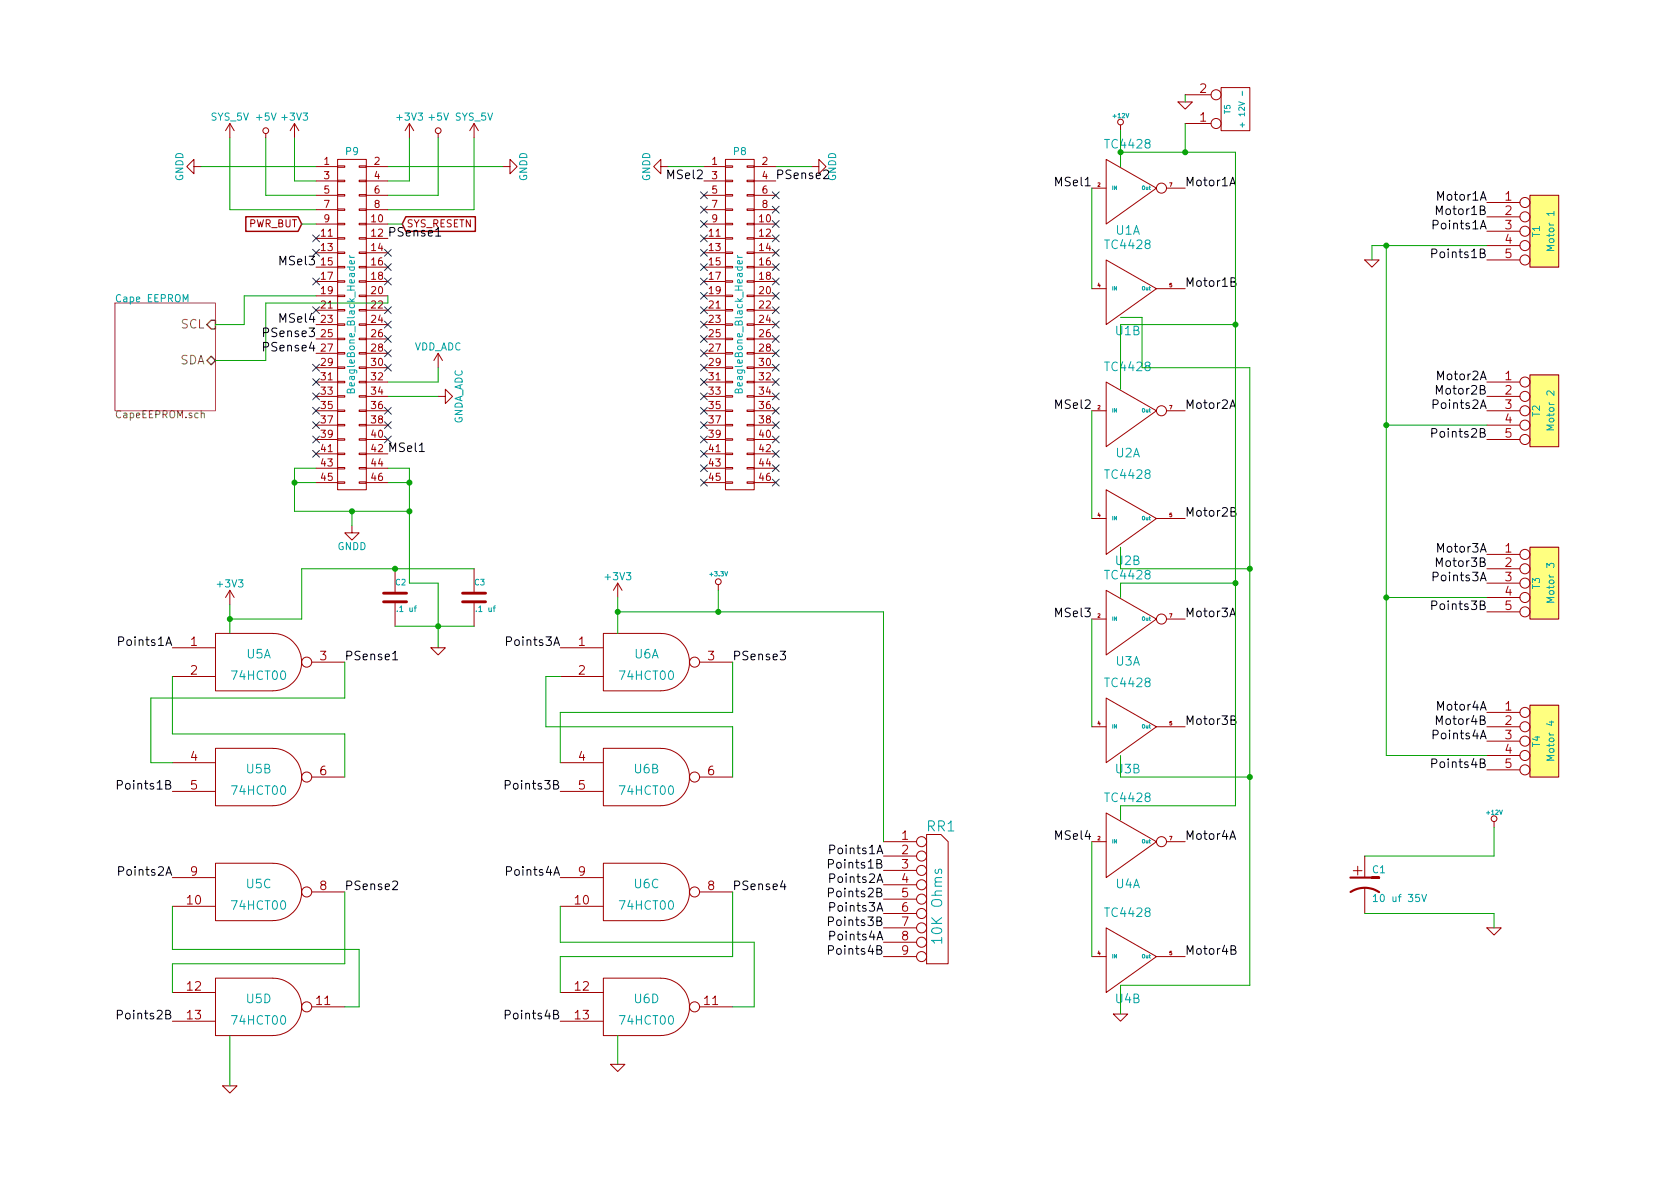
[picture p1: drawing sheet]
EESchema Schematic File Version 2
LIBS:valves
LIBS:power
LIBS:device
LIBS:transistors
LIBS:conn
LIBS:linear
LIBS:regul
LIBS:74xx
LIBS:cmos4000
LIBS:adc-dac
LIBS:memory
LIBS:xilinx
LIBS:microcontrollers
LIBS:dsp
LIBS:microchip
LIBS:analog_switches
LIBS:motorola
LIBS:texas
LIBS:intel
LIBS:audio
LIBS:interface
LIBS:digital-audio
LIBS:philips
LIBS:display
LIBS:cypress
LIBS:siliconi
LIBS:opto
LIBS:atmel
LIBS:contrib
LIBS:tc442x
LIBS:mcp25xxx
LIBS:74lv125AN
LIBS:cat24c256w
LIBS:QuadSMCSenseCape-cache
EELAYER 27 0
EELAYER END
$Descr A4 11693 8268
encoding utf-8
Sheet 1 2
Title ""
Date "12 mar 2019"
Rev ""
Comp ""
Comment1 ""
Comment2 ""
Comment3 ""
Comment4 ""
$EndDescr
$Comp
L GNDD #PWR01
U 1 1
P 2450 3650
F 0 "#PWR01" H 2450 3400 50  0001 C CNN
F 1 "GNDD" H 2450 3500 50  0000 C CNN
F 2 "" H 2450 3650 60  0000 C CNN
F 3 "" H 2450 3650 60  0000 C CNN
	1    2450 3650
	1    0    0    -1  
$EndComp
Wire Wire Line
	2700 3250 2850 3250
Wire Wire Line
	2850 3250 2850 4050
Wire Wire Line
	2050 3550 2850 3550
Wire Wire Line
	2050 3250 2050 3550
Wire Wire Line
	2050 3250 2200 3250
Wire Wire Line
	2200 3350 2050 3350
Connection ~ 2050 3350
Wire Wire Line
	2700 3350 2850 3350
Connection ~ 2850 3350
Wire Wire Line
	2450 3650 2450 3550
Connection ~ 2450 3550
$Comp
L GNDD #PWR02
U 1 1
P 3500 1150
F 0 "#PWR02" H 3500 900 50  0001 C CNN
F 1 "GNDD" H 3500 1000 50  0000 C CNN
F 2 "" H 3500 1150 60  0000 C CNN
F 3 "" H 3500 1150 60  0000 C CNN
	1    3500 1150
	0    -1   -1   0   
$EndComp
$Comp
L GNDD #PWR03
U 1 1
P 1400 1150
F 0 "#PWR03" H 1400 900 50  0001 C CNN
F 1 "GNDD" H 1400 1000 50  0000 C CNN
F 2 "" H 1400 1150 60  0000 C CNN
F 3 "" H 1400 1150 60  0000 C CNN
	1    1400 1150
	0    1    1    0   
$EndComp
$Comp
L GNDD #PWR04
U 1 1
P 4650 1150
F 0 "#PWR04" H 4650 900 50  0001 C CNN
F 1 "GNDD" H 4650 1000 50  0000 C CNN
F 2 "" H 4650 1150 60  0000 C CNN
F 3 "" H 4650 1150 60  0000 C CNN
	1    4650 1150
	0    1    1    0   
$EndComp
$Comp
L GNDD #PWR05
U 1 1
P 5650 1150
F 0 "#PWR05" H 5650 900 50  0001 C CNN
F 1 "GNDD" H 5650 1000 50  0000 C CNN
F 2 "" H 5650 1150 60  0000 C CNN
F 3 "" H 5650 1150 60  0000 C CNN
	1    5650 1150
	0    -1   -1   0   
$EndComp
$Comp
L +3V3 #PWR06
U 1 1
P 2850 950
F 0 "#PWR06" H 2850 800 50  0001 C CNN
F 1 "+3V3" H 2850 1090 50  0000 C CNN
F 2 "" H 2850 950 60  0000 C CNN
F 3 "" H 2850 950 60  0000 C CNN
	1    2850 950 
	1    0    0    -1  
$EndComp
$Comp
L +5V #PWR07
U 1 1
P 3050 950
F 0 "#PWR07" H 3050 800 50  0001 C CNN
F 1 "+5V" H 3050 1090 50  0000 C CNN
F 2 "" H 3050 950 60  0000 C CNN
F 3 "" H 3050 950 60  0000 C CNN
	1    3050 950 
	1    0    0    -1  
$EndComp
Wire Wire Line
	2700 1250 2850 1250
Wire Wire Line
	2850 1250 2850 950 
Wire Wire Line
	2700 1350 3050 1350
Wire Wire Line
	3050 1350 3050 950 
Wire Wire Line
	3300 950  3300 1450
Wire Wire Line
	3300 1450 2700 1450
$Comp
L +3V3 #PWR08
U 1 1
P 2050 950
F 0 "#PWR08" H 2050 800 50  0001 C CNN
F 1 "+3V3" H 2050 1090 50  0000 C CNN
F 2 "" H 2050 950 60  0000 C CNN
F 3 "" H 2050 950 60  0000 C CNN
	1    2050 950 
	1    0    0    -1  
$EndComp
$Comp
L +5V #PWR09
U 1 1
P 1850 950
F 0 "#PWR09" H 1850 800 50  0001 C CNN
F 1 "+5V" H 1850 1090 50  0000 C CNN
F 2 "" H 1850 950 60  0000 C CNN
F 3 "" H 1850 950 60  0000 C CNN
	1    1850 950 
	1    0    0    -1  
$EndComp
Wire Wire Line
	2200 1250 2050 1250
Wire Wire Line
	2050 1250 2050 950 
Wire Wire Line
	2200 1350 1850 1350
Wire Wire Line
	1850 1350 1850 950 
Wire Wire Line
	2200 1450 1600 1450
Wire Wire Line
	1600 1450 1600 950 
Wire Wire Line
	2700 1150 3500 1150
Wire Wire Line
	2200 1150 1400 1150
Wire Wire Line
	4650 1150 4900 1150
Wire Wire Line
	5400 1150 5650 1150
$Comp
L SYS_5V #PWR010
U 1 1
P 3300 950
F 0 "#PWR010" H 3300 800 50  0001 C CNN
F 1 "SYS_5V" H 3300 1090 50  0000 C CNN
F 2 "" H 3300 950 60  0000 C CNN
F 3 "" H 3300 950 60  0000 C CNN
	1    3300 950 
	1    0    0    -1  
$EndComp
$Comp
L SYS_5V #PWR011
U 1 1
P 1600 950
F 0 "#PWR011" H 1600 800 50  0001 C CNN
F 1 "SYS_5V" H 1600 1090 50  0000 C CNN
F 2 "" H 1600 950 60  0000 C CNN
F 3 "" H 1600 950 60  0000 C CNN
	1    1600 950 
	1    0    0    -1  
$EndComp
$Comp
L VDD_ADC #PWR012
U 1 1
P 3050 2550
F 0 "#PWR012" H 3050 2400 50  0001 C CNN
F 1 "VDD_ADC" H 3050 2690 50  0000 C CNN
F 2 "" H 3050 2550 60  0000 C CNN
F 3 "" H 3050 2550 60  0000 C CNN
	1    3050 2550
	1    0    0    -1  
$EndComp
Wire Wire Line
	2700 2650 3050 2650
Wire Wire Line
	3050 2650 3050 2550
$Comp
L GNDA_ADC #PWR013
U 1 1
P 3050 2750
F 0 "#PWR013" H 3050 2500 50  0001 C CNN
F 1 "GNDA_ADC" H 3050 2600 50  0000 C CNN
F 2 "" H 3050 2750 60  0000 C CNN
F 3 "" H 3050 2750 60  0000 C CNN
	1    3050 2750
	0    -1   -1   0   
$EndComp
Wire Wire Line
	2700 2750 3050 2750
Text GLabel 2800 1550 2    50   Input ~ 0
SYS_RESETN
Wire Wire Line
	2700 1550 2800 1550
Text GLabel 2100 1550 0    50   Input ~ 0
PWR_BUT
Wire Wire Line
	2200 1550 2100 1550
$Comp
L BeagleBone_Black_Header P9
U 1 1
P 2450 2250
F 0 "P9" H 2450 3450 50  0000 C CNN
F 1 "BeagleBone_Black_Header" V 2450 2250 50  0000 C CNN
F 2 "Socket_BeagleBone_Black:Socket_BeagleBone_Black" H 2450 1400 60  0001 C CNN
F 3 "" H 2450 1400 60  0000 C CNN
F 4 "200-ESQ12314GD " H 2450 2250 60  0001 C CNN "Mouser Part Number"
	1    2450 2250
	1    0    0    -1  
$EndComp
$Comp
L BeagleBone_Black_Header P8
U 1 1
P 5150 2250
F 0 "P8" H 5150 3450 50  0000 C CNN
F 1 "BeagleBone_Black_Header" V 5150 2250 50  0000 C CNN
F 2 "Socket_BeagleBone_Black:Socket_BeagleBone_Black" H 5150 1400 60  0001 C CNN
F 3 "" H 5150 1400 60  0000 C CNN
F 4 "200-ESQ12314GD " H 5150 2250 60  0001 C CNN "Mouser Part Number"
	1    5150 2250
	1    0    0    -1  
$EndComp
$Comp
L TC4428 U1
U 1 1
P 7850 1300
F 0 "U1" H 7850 1000 60  0000 C CNN
F 1 "TC4428" H 7850 1600 60  0000 C CNN
F 2 "~" H 7850 1300 60  0000 C CNN
F 3 "~" H 7850 1300 60  0000 C CNN
F 4 "579-TC4428VPA" H 7850 1300 60  0001 C CNN "Mouser Part Number"
	1    7850 1300
	1    0    0    -1  
$EndComp
$Comp
L TC4428 U1
U 2 1
P 7850 2000
F 0 "U1" H 7850 1700 60  0000 C CNN
F 1 "TC4428" H 7850 2300 60  0000 C CNN
F 2 "~" H 7850 2000 60  0000 C CNN
F 3 "~" H 7850 2000 60  0000 C CNN
	2    7850 2000
	1    0    0    -1  
$EndComp
$Comp
L TC4428 U2
U 1 1
P 7850 2850
F 0 "U2" H 7850 2550 60  0000 C CNN
F 1 "TC4428" H 7850 3150 60  0000 C CNN
F 2 "~" H 7850 2850 60  0000 C CNN
F 3 "~" H 7850 2850 60  0000 C CNN
F 4 "579-TC4428VPA" H 7850 2850 60  0001 C CNN "Mouser Part Number"
	1    7850 2850
	1    0    0    -1  
$EndComp
$Comp
L TC4428 U2
U 2 1
P 7850 3600
F 0 "U2" H 7850 3300 60  0000 C CNN
F 1 "TC4428" H 7850 3900 60  0000 C CNN
F 2 "~" H 7850 3600 60  0000 C CNN
F 3 "~" H 7850 3600 60  0000 C CNN
F 4 "579-TC4428VPA" H 7850 3600 60  0001 C CNN "Mouser Part Number"
	2    7850 3600
	1    0    0    -1  
$EndComp
$Comp
L TC4428 U3
U 1 1
P 7850 4300
F 0 "U3" H 7850 4000 60  0000 C CNN
F 1 "TC4428" H 7850 4600 60  0000 C CNN
F 2 "~" H 7850 4300 60  0000 C CNN
F 3 "~" H 7850 4300 60  0000 C CNN
F 4 "579-TC4428VPA" H 7850 4300 60  0001 C CNN "Mouser Part Number"
	1    7850 4300
	1    0    0    -1  
$EndComp
$Comp
L TC4428 U3
U 2 1
P 7850 5050
F 0 "U3" H 7850 4750 60  0000 C CNN
F 1 "TC4428" H 7850 5350 60  0000 C CNN
F 2 "~" H 7850 5050 60  0000 C CNN
F 3 "~" H 7850 5050 60  0000 C CNN
	2    7850 5050
	1    0    0    -1  
$EndComp
$Comp
L TC4428 U4
U 1 1
P 7850 5850
F 0 "U4" H 7850 5550 60  0000 C CNN
F 1 "TC4428" H 7850 6150 60  0000 C CNN
F 2 "~" H 7850 5850 60  0000 C CNN
F 3 "~" H 7850 5850 60  0000 C CNN
F 4 "579-TC4428VPA" H 7850 5850 60  0001 C CNN "Mouser Part Number"
	1    7850 5850
	1    0    0    -1  
$EndComp
$Comp
L TC4428 U4
U 2 1
P 7850 6650
F 0 "U4" H 7850 6350 60  0000 C CNN
F 1 "TC4428" H 7850 6950 60  0000 C CNN
F 2 "~" H 7850 6650 60  0000 C CNN
F 3 "~" H 7850 6650 60  0000 C CNN
	2    7850 6650
	1    0    0    -1  
$EndComp
Wire Wire Line
	7600 1300 7600 2000
Wire Wire Line
	7600 2850 7600 3600
Wire Wire Line
	7600 4300 7600 5050
Wire Wire Line
	7600 5850 7600 6650
Text Label 7600 1300 2    60   ~ 0
MSel1
Text Label 7600 2850 2    60   ~ 0
MSel2
Text Label 7600 4300 2    60   ~ 0
MSel3
Text Label 7600 5850 2    60   ~ 0
MSel4
Text Label 8250 1300 0    60   ~ 0
Motor1A
Text Label 8250 2000 0    60   ~ 0
Motor1B
Text Label 8250 2850 0    60   ~ 0
Motor2A
Text Label 8250 3600 0    60   ~ 0
Motor2B
Text Label 8250 4300 0    60   ~ 0
Motor3A
Text Label 8250 5050 0    60   ~ 0
Motor3B
Text Label 8250 5850 0    60   ~ 0
Motor4A
Text Label 8250 6650 0    60   ~ 0
Motor4B
$Comp
L +12V #PWR014
U 1 1
P 7800 900
F 0 "#PWR014" H 7800 850 20  0001 C CNN
F 1 "+12V" H 7800 1000 30  0000 C CNN
F 2 "" H 7800 900 60  0000 C CNN
F 3 "" H 7800 900 60  0000 C CNN
	1    7800 900 
	1    0    0    -1  
$EndComp
Wire Wire Line
	7800 900  7800 1150
Wire Wire Line
	7800 1050 8600 1050
Wire Wire Line
	8600 1050 8600 5600
Wire Wire Line
	8600 2250 7800 2250
Wire Wire Line
	7800 2250 7800 2700
Connection ~ 7800 1050
Wire Wire Line
	8600 4050 7800 4050
Wire Wire Line
	7800 4050 7800 4150
Connection ~ 8600 2250
Wire Wire Line
	8600 5600 7800 5600
Wire Wire Line
	7800 5600 7800 5700
Connection ~ 8600 4050
$Comp
L GND #PWR015
U 1 1
P 7800 7050
F 0 "#PWR015" H 7800 7050 30  0001 C CNN
F 1 "GND" H 7800 6980 30  0001 C CNN
F 2 "" H 7800 7050 60  0000 C CNN
F 3 "" H 7800 7050 60  0000 C CNN
	1    7800 7050
	1    0    0    -1  
$EndComp
Wire Wire Line
	7800 7050 7800 6850
Wire Wire Line
	7800 6850 8700 6850
Wire Wire Line
	8700 6850 8700 2550
Wire Wire Line
	8700 5400 7800 5400
Wire Wire Line
	7800 5400 7800 5250
Wire Wire Line
	8700 3950 7800 3950
Wire Wire Line
	7800 3950 7800 3800
Connection ~ 8700 5400
Wire Wire Line
	8700 2550 7950 2550
Wire Wire Line
	7950 2550 7950 2200
Wire Wire Line
	7950 2200 7800 2200
Connection ~ 8700 3950
$Comp
L CONN_5 T1
U 1 1
P 10750 1600
F 0 "T1" V 10700 1600 50  0000 C CNN
F 1 "Motor 1" V 10800 1600 50  0000 C CNN
F 2 "" H 10750 1600 60  0000 C CNN
F 3 "" H 10750 1600 60  0000 C CNN
F 4 "651-1725685" H 10750 1600 60  0001 C CNN "Mouser Part Number"
	1    10750 1600
	1    0    0    -1  
$EndComp
$Comp
L CONN_5 T2
U 1 1
P 10750 2850
F 0 "T2" V 10700 2850 50  0000 C CNN
F 1 "Motor 2" V 10800 2850 50  0000 C CNN
F 2 "" H 10750 2850 60  0000 C CNN
F 3 "" H 10750 2850 60  0000 C CNN
F 4 "651-1725685" H 10750 2850 60  0001 C CNN "Mouser Part Number"
	1    10750 2850
	1    0    0    -1  
$EndComp
$Comp
L CONN_5 T3
U 1 1
P 10750 4050
F 0 "T3" V 10700 4050 50  0000 C CNN
F 1 "Motor 3" V 10800 4050 50  0000 C CNN
F 2 "" H 10750 4050 60  0000 C CNN
F 3 "" H 10750 4050 60  0000 C CNN
F 4 "651-1725685" H 10750 4050 60  0001 C CNN "Mouser Part Number"
	1    10750 4050
	1    0    0    -1  
$EndComp
$Comp
L CONN_5 T4
U 1 1
P 10750 5150
F 0 "T4" V 10700 5150 50  0000 C CNN
F 1 "Motor 4" V 10800 5150 50  0000 C CNN
F 2 "" H 10750 5150 60  0000 C CNN
F 3 "" H 10750 5150 60  0000 C CNN
F 4 "651-1725685" H 10750 5150 60  0001 C CNN "Mouser Part Number"
	1    10750 5150
	1    0    0    -1  
$EndComp
Text Label 10350 1400 2    60   ~ 0
Motor1A
Text Label 10350 1500 2    60   ~ 0
Motor1B
Text Label 10350 1600 2    60   ~ 0
Points1A
Text Label 10350 1800 2    60   ~ 0
Points1B
$Comp
L GND #PWR016
U 1 1
P 9550 1800
F 0 "#PWR016" H 9550 1800 30  0001 C CNN
F 1 "GND" H 9550 1730 30  0001 C CNN
F 2 "" H 9550 1800 60  0000 C CNN
F 3 "" H 9550 1800 60  0000 C CNN
	1    9550 1800
	1    0    0    -1  
$EndComp
Wire Wire Line
	9550 1700 10350 1700
Wire Wire Line
	9550 1700 9550 1800
Wire Wire Line
	10350 2950 9650 2950
Wire Wire Line
	9650 1700 9650 5250
Connection ~ 9650 1700
Wire Wire Line
	9650 4150 10350 4150
Connection ~ 9650 2950
Wire Wire Line
	9650 5250 10350 5250
Connection ~ 9650 4150
Text Label 10350 2650 2    60   ~ 0
Motor2A
Text Label 10350 2750 2    60   ~ 0
Motor2B
Text Label 10350 2850 2    60   ~ 0
Points2A
Text Label 10350 3050 2    60   ~ 0
Points2B
Text Label 10350 3850 2    60   ~ 0
Motor3A
Text Label 10350 3950 2    60   ~ 0
Motor3B
Text Label 10350 4050 2    60   ~ 0
Points3A
Text Label 10350 4250 2    60   ~ 0
Points3B
Text Label 10350 4950 2    60   ~ 0
Motor4A
Text Label 10350 5050 2    60   ~ 0
Motor4B
Text Label 10350 5150 2    60   ~ 0
Points4A
Text Label 10350 5350 2    60   ~ 0
Points4B
$Comp
L +12V #PWR017
U 1 1
P 10400 5750
F 0 "#PWR017" H 10400 5700 20  0001 C CNN
F 1 "+12V" H 10400 5850 30  0000 C CNN
F 2 "" H 10400 5750 60  0000 C CNN
F 3 "" H 10400 5750 60  0000 C CNN
	1    10400 5750
	1    0    0    -1  
$EndComp
$Comp
L GND #PWR018
U 1 1
P 10400 6450
F 0 "#PWR018" H 10400 6450 30  0001 C CNN
F 1 "GND" H 10400 6380 30  0001 C CNN
F 2 "" H 10400 6450 60  0000 C CNN
F 3 "" H 10400 6450 60  0000 C CNN
	1    10400 6450
	1    0    0    -1  
$EndComp
$Comp
L CP1 C1
U 1 1
P 9500 6150
F 0 "C1" H 9550 6250 50  0000 L CNN
F 1 "10 uf 35V" H 9550 6050 50  0000 L CNN
F 2 "~" H 9500 6150 60  0000 C CNN
F 3 "~" H 9500 6150 60  0000 C CNN
F 4 "667-ECA-1HM100I" H 9500 6150 60  0001 C CNN "Mouser Part Number"
	1    9500 6150
	1    0    0    -1  
$EndComp
Wire Wire Line
	9500 5950 10400 5950
Wire Wire Line
	9500 6350 10400 6350
$Comp
L 74HCT00 U5
U 1 1
P 1800 4600
F 0 "U5" H 1800 4650 60  0000 C CNN
F 1 "74HCT00" H 1800 4500 60  0000 C CNN
F 2 "~" H 1800 4600 60  0000 C CNN
F 3 "~" H 1800 4600 60  0000 C CNN
F 4 "595-SN74AHC00N" H 1800 4600 60  0001 C CNN "Mouser Part Number"
	1    1800 4600
	1    0    0    -1  
$EndComp
$Comp
L 74HCT00 U5
U 2 1
P 1800 5400
F 0 "U5" H 1800 5450 60  0000 C CNN
F 1 "74HCT00" H 1800 5300 60  0000 C CNN
F 2 "~" H 1800 5400 60  0000 C CNN
F 3 "~" H 1800 5400 60  0000 C CNN
	2    1800 5400
	1    0    0    -1  
$EndComp
$Comp
L 74HCT00 U5
U 3 1
P 1800 6200
F 0 "U5" H 1800 6250 60  0000 C CNN
F 1 "74HCT00" H 1800 6100 60  0000 C CNN
F 2 "~" H 1800 6200 60  0000 C CNN
F 3 "~" H 1800 6200 60  0000 C CNN
	3    1800 6200
	1    0    0    -1  
$EndComp
$Comp
L 74HCT00 U5
U 4 1
P 1800 7000
F 0 "U5" H 1800 7050 60  0000 C CNN
F 1 "74HCT00" H 1800 6900 60  0000 C CNN
F 2 "~" H 1800 7000 60  0000 C CNN
F 3 "~" H 1800 7000 60  0000 C CNN
	4    1800 7000
	1    0    0    -1  
$EndComp
$Comp
L 74HCT00 U6
U 1 1
P 4500 4600
F 0 "U6" H 4500 4650 60  0000 C CNN
F 1 "74HCT00" H 4500 4500 60  0000 C CNN
F 2 "~" H 4500 4600 60  0000 C CNN
F 3 "~" H 4500 4600 60  0000 C CNN
F 4 "595-SN74AHC00N" H 4500 4600 60  0001 C CNN "Mouser Part Number"
	1    4500 4600
	1    0    0    -1  
$EndComp
$Comp
L 74HCT00 U6
U 2 1
P 4500 5400
F 0 "U6" H 4500 5450 60  0000 C CNN
F 1 "74HCT00" H 4500 5300 60  0000 C CNN
F 2 "~" H 4500 5400 60  0000 C CNN
F 3 "~" H 4500 5400 60  0000 C CNN
	2    4500 5400
	1    0    0    -1  
$EndComp
$Comp
L 74HCT00 U6
U 3 1
P 4500 6200
F 0 "U6" H 4500 6250 60  0000 C CNN
F 1 "74HCT00" H 4500 6100 60  0000 C CNN
F 2 "~" H 4500 6200 60  0000 C CNN
F 3 "~" H 4500 6200 60  0000 C CNN
	3    4500 6200
	1    0    0    -1  
$EndComp
$Comp
L 74HCT00 U6
U 4 1
P 4500 7000
F 0 "U6" H 4500 7050 60  0000 C CNN
F 1 "74HCT00" H 4500 6900 60  0000 C CNN
F 2 "~" H 4500 7000 60  0000 C CNN
F 3 "~" H 4500 7000 60  0000 C CNN
	4    4500 7000
	1    0    0    -1  
$EndComp
Wire Wire Line
	1200 4700 1200 5100
Wire Wire Line
	1200 5100 2400 5100
Wire Wire Line
	2400 5100 2400 5400
Wire Wire Line
	2400 4600 2400 4850
Wire Wire Line
	2400 4850 1050 4850
Wire Wire Line
	1050 4850 1050 5300
Wire Wire Line
	1050 5300 1200 5300
Wire Wire Line
	2400 6200 2400 6700
Wire Wire Line
	2400 6700 1200 6700
Wire Wire Line
	1200 6700 1200 6900
Wire Wire Line
	1200 6300 1200 6600
Wire Wire Line
	1200 6600 2500 6600
Wire Wire Line
	2500 6600 2500 7000
Wire Wire Line
	2500 7000 2400 7000
Wire Wire Line
	5100 6200 5100 6650
Wire Wire Line
	5100 6650 3900 6650
Wire Wire Line
	3900 6650 3900 6900
Wire Wire Line
	5100 7000 5250 7000
Wire Wire Line
	5250 7000 5250 6550
Wire Wire Line
	5250 6550 3900 6550
Wire Wire Line
	3900 6550 3900 6300
Wire Wire Line
	5100 4600 5100 4950
Wire Wire Line
	5100 4950 3900 4950
Wire Wire Line
	3900 4950 3900 5300
Wire Wire Line
	5100 5400 5100 5050
Wire Wire Line
	5100 5050 3800 5050
Wire Wire Line
	3800 5050 3800 4700
Wire Wire Line
	3800 4700 3900 4700
$Comp
L +3V3 #PWR019
U 1 1
P 1600 4200
F 0 "#PWR019" H 1600 4050 50  0001 C CNN
F 1 "+3V3" H 1600 4340 50  0000 C CNN
F 2 "" H 1600 4200 60  0000 C CNN
F 3 "" H 1600 4200 60  0000 C CNN
	1    1600 4200
	1    0    0    -1  
$EndComp
$Comp
L +3V3 #PWR020
U 1 1
P 4300 4150
F 0 "#PWR020" H 4300 4000 50  0001 C CNN
F 1 "+3V3" H 4300 4290 50  0000 C CNN
F 2 "" H 4300 4150 60  0000 C CNN
F 3 "" H 4300 4150 60  0000 C CNN
	1    4300 4150
	1    0    0    -1  
$EndComp
Wire Wire Line
	4300 4150 4300 4400
Wire Wire Line
	1600 4200 1600 4400
$Comp
L C C2
U 1 1
P 2750 4150
F 0 "C2" H 2750 4250 40  0000 L CNN
F 1 ".1 uf" H 2756 4065 40  0000 L CNN
F 2 "~" H 2788 4000 30  0000 C CNN
F 3 "~" H 2750 4150 60  0000 C CNN
F 4 "581-SR201C104KARTR1" H 2750 4150 60  0001 C CNN "Mouser Part Number"
	1    2750 4150
	1    0    0    -1  
$EndComp
$Comp
L C C3
U 1 1
P 3300 4150
F 0 "C3" H 3300 4250 40  0000 L CNN
F 1 ".1 uf" H 3306 4065 40  0000 L CNN
F 2 "~" H 3338 4000 30  0000 C CNN
F 3 "~" H 3300 4150 60  0000 C CNN
F 4 "581-SR201C104KARTR1" H 3300 4150 60  0001 C CNN "Mouser Part Number"
	1    3300 4150
	1    0    0    -1  
$EndComp
$Comp
L GND #PWR021
U 1 1
P 1600 7550
F 0 "#PWR021" H 1600 7550 30  0001 C CNN
F 1 "GND" H 1600 7480 30  0001 C CNN
F 2 "" H 1600 7550 60  0000 C CNN
F 3 "" H 1600 7550 60  0000 C CNN
	1    1600 7550
	1    0    0    -1  
$EndComp
$Comp
L GND #PWR022
U 1 1
P 4300 7400
F 0 "#PWR022" H 4300 7400 30  0001 C CNN
F 1 "GND" H 4300 7330 30  0001 C CNN
F 2 "" H 4300 7400 60  0000 C CNN
F 3 "" H 4300 7400 60  0000 C CNN
	1    4300 7400
	1    0    0    -1  
$EndComp
Wire Wire Line
	4300 7200 4300 7400
Wire Wire Line
	1600 7200 1600 7550
Wire Wire Line
	2100 3950 3300 3950
Wire Wire Line
	2100 3950 2100 4300
Wire Wire Line
	2100 4300 1600 4300
Connection ~ 1600 4300
Connection ~ 2750 3950
Wire Wire Line
	2850 4050 3050 4050
Wire Wire Line
	3050 4050 3050 4500
Wire Wire Line
	2750 4350 3300 4350
Connection ~ 2850 3550
Connection ~ 3050 4350
Text Label 2400 4600 0    60   ~ 0
PSense1
Text Label 2400 6200 0    60   ~ 0
PSense2
Text Label 5100 4600 0    60   ~ 0
PSense3
Text Label 5100 6200 0    60   ~ 0
PSense4
Text Label 1200 4500 2    60   ~ 0
Points1A
Text Label 1200 5500 2    60   ~ 0
Points1B
Text Label 1200 6100 2    60   ~ 0
Points2A
Text Label 1200 7100 2    60   ~ 0
Points2B
Text Label 3900 4500 2    60   ~ 0
Points3A
Text Label 3900 5500 2    60   ~ 0
Points3B
Text Label 3900 6100 2    60   ~ 0
Points4A
Text Label 3900 7100 2    60   ~ 0
Points4B
$Comp
L RR8 RR1
U 1 1
P 6500 6300
F 0 "RR1" H 6550 6850 70  0000 C CNN
F 1 "10K Ohms" V 6530 6300 70  0000 C CNN
F 2 "~" H 6500 6300 60  0000 C CNN
F 3 "~" H 6500 6300 60  0000 C CNN
F 4 "652-4609X-1LF-10K" H 6500 6300 60  0001 C CNN "Mouser Part Number"
	1    6500 6300
	1    0    0    -1  
$EndComp
Wire Wire Line
	4300 4250 6150 4250
Wire Wire Line
	6150 4250 6150 5850
Connection ~ 4300 4250
Text Label 6150 5950 2    60   ~ 0
Points1A
Text Label 6150 6050 2    60   ~ 0
Points1B
Text Label 6150 6150 2    60   ~ 0
Points2A
Text Label 6150 6250 2    60   ~ 0
Points2B
Text Label 6150 6350 2    60   ~ 0
Points3A
Text Label 6150 6450 2    60   ~ 0
Points3B
Text Label 6150 6550 2    60   ~ 0
Points4A
Text Label 6150 6650 2    60   ~ 0
Points4B
Wire Wire Line
	10400 5950 10400 5750
Wire Wire Line
	10400 6350 10400 6450
Text Label 2700 3150 0    60   ~ 0
MSel1
Text Label 4900 1250 2    60   ~ 0
MSel2
Text Label 2700 1650 0    60   ~ 0
PSense1
Text Label 5400 1250 0    60   ~ 0
PSense2
$Sheet
S 800  2100 700  750 
U 5C573FEC
F0 "Cape EEPROM" 50
F1 "CapeEEPROM.sch" 50
F2 "SCL" I R 1500 2250 60 
F3 "SDA" B R 1500 2500 60 
$EndSheet
Wire Wire Line
	2200 2050 1700 2050
Wire Wire Line
	1700 2050 1700 2250
Wire Wire Line
	1700 2250 1500 2250
Wire Wire Line
	2700 2100 1850 2100
Wire Wire Line
	1850 2100 1850 2500
Wire Wire Line
	1850 2500 1500 2500
Wire Wire Line
	2700 2050 2700 2100
Text Label 2200 1850 2    60   ~ 0
MSel3
Text Label 2200 2250 2    60   ~ 0
MSel4
Text Label 2200 2350 2    60   ~ 0
PSense3
Text Label 2200 2450 2    60   ~ 0
PSense4
NoConn ~ 2200 1650
NoConn ~ 2200 1750
NoConn ~ 2200 1950
NoConn ~ 2200 2150
NoConn ~ 2200 2550
NoConn ~ 2200 2650
NoConn ~ 2200 2750
NoConn ~ 2200 3150
NoConn ~ 2200 3050
NoConn ~ 2200 2950
NoConn ~ 2200 2850
NoConn ~ 2700 3050
NoConn ~ 2700 2950
NoConn ~ 2700 2850
NoConn ~ 2700 2550
NoConn ~ 2700 2450
NoConn ~ 2700 2150
NoConn ~ 2700 1750
NoConn ~ 2700 1850
NoConn ~ 2700 1950
NoConn ~ 4900 1350
NoConn ~ 4900 1450
NoConn ~ 4900 1550
NoConn ~ 4900 1650
NoConn ~ 4900 1750
NoConn ~ 4900 1850
NoConn ~ 4900 1950
NoConn ~ 4900 2050
NoConn ~ 4900 2150
NoConn ~ 4900 2250
NoConn ~ 4900 2350
NoConn ~ 4900 2450
NoConn ~ 4900 2550
NoConn ~ 4900 2650
NoConn ~ 4900 2750
NoConn ~ 4900 2850
NoConn ~ 4900 2950
NoConn ~ 4900 3050
NoConn ~ 5400 3050
NoConn ~ 5400 2950
NoConn ~ 5400 2850
NoConn ~ 5400 2750
NoConn ~ 5400 2650
NoConn ~ 5400 2550
NoConn ~ 5400 2450
NoConn ~ 5400 2350
NoConn ~ 5400 2250
NoConn ~ 5400 2150
NoConn ~ 5400 2050
NoConn ~ 5400 1950
NoConn ~ 5400 1850
NoConn ~ 5400 1750
NoConn ~ 5400 1650
NoConn ~ 5400 1550
NoConn ~ 5400 1450
NoConn ~ 5400 1350
NoConn ~ 5400 3150
NoConn ~ 5400 3250
NoConn ~ 5400 3350
NoConn ~ 4900 3350
NoConn ~ 4900 3250
NoConn ~ 4900 3150
$Comp
L +3.3V #PWR023
U 1 1
P 5000 4100
F 0 "#PWR023" H 5000 4060 30  0001 C CNN
F 1 "+3.3V" H 5000 4210 30  0000 C CNN
F 2 "" H 5000 4100 60  0000 C CNN
F 3 "" H 5000 4100 60  0000 C CNN
	1    5000 4100
	1    0    0    -1  
$EndComp
Wire Wire Line
	5000 4100 5000 4250
Connection ~ 5000 4250
$Comp
L GND #PWR024
U 1 1
P 3050 4500
F 0 "#PWR024" H 3050 4500 30  0001 C CNN
F 1 "GND" H 3050 4430 30  0001 C CNN
F 2 "" H 3050 4500 60  0000 C CNN
F 3 "" H 3050 4500 60  0000 C CNN
	1    3050 4500
	1    0    0    -1  
$EndComp
NoConn ~ 2700 2250
NoConn ~ 2700 2350
$Comp
L CONN_2 T5
U 1 1
P 8600 750
F 0 "T5" V 8550 750 40  0000 C CNN
F 1 "+ 12V -" V 8650 750 40  0000 C CNN
F 2 "" H 8600 750 60  0000 C CNN
F 3 "" H 8600 750 60  0000 C CNN
F 4 "651-1725656" H 8600 750 60  0001 C CNN "Mouser Part Number"
	1    8600 750 
	1    0    0    1   
$EndComp
Wire Wire Line
	8250 850  8250 1050
Connection ~ 8250 1050
$Comp
L GND #PWR025
U 1 1
P 8250 700
F 0 "#PWR025" H 8250 700 30  0001 C CNN
F 1 "GND" H 8250 630 30  0001 C CNN
F 2 "" H 8250 700 60  0000 C CNN
F 3 "" H 8250 700 60  0000 C CNN
	1    8250 700 
	1    0    0    -1  
$EndComp
Wire Wire Line
	8250 650  8250 700 
$EndSCHEMATC
